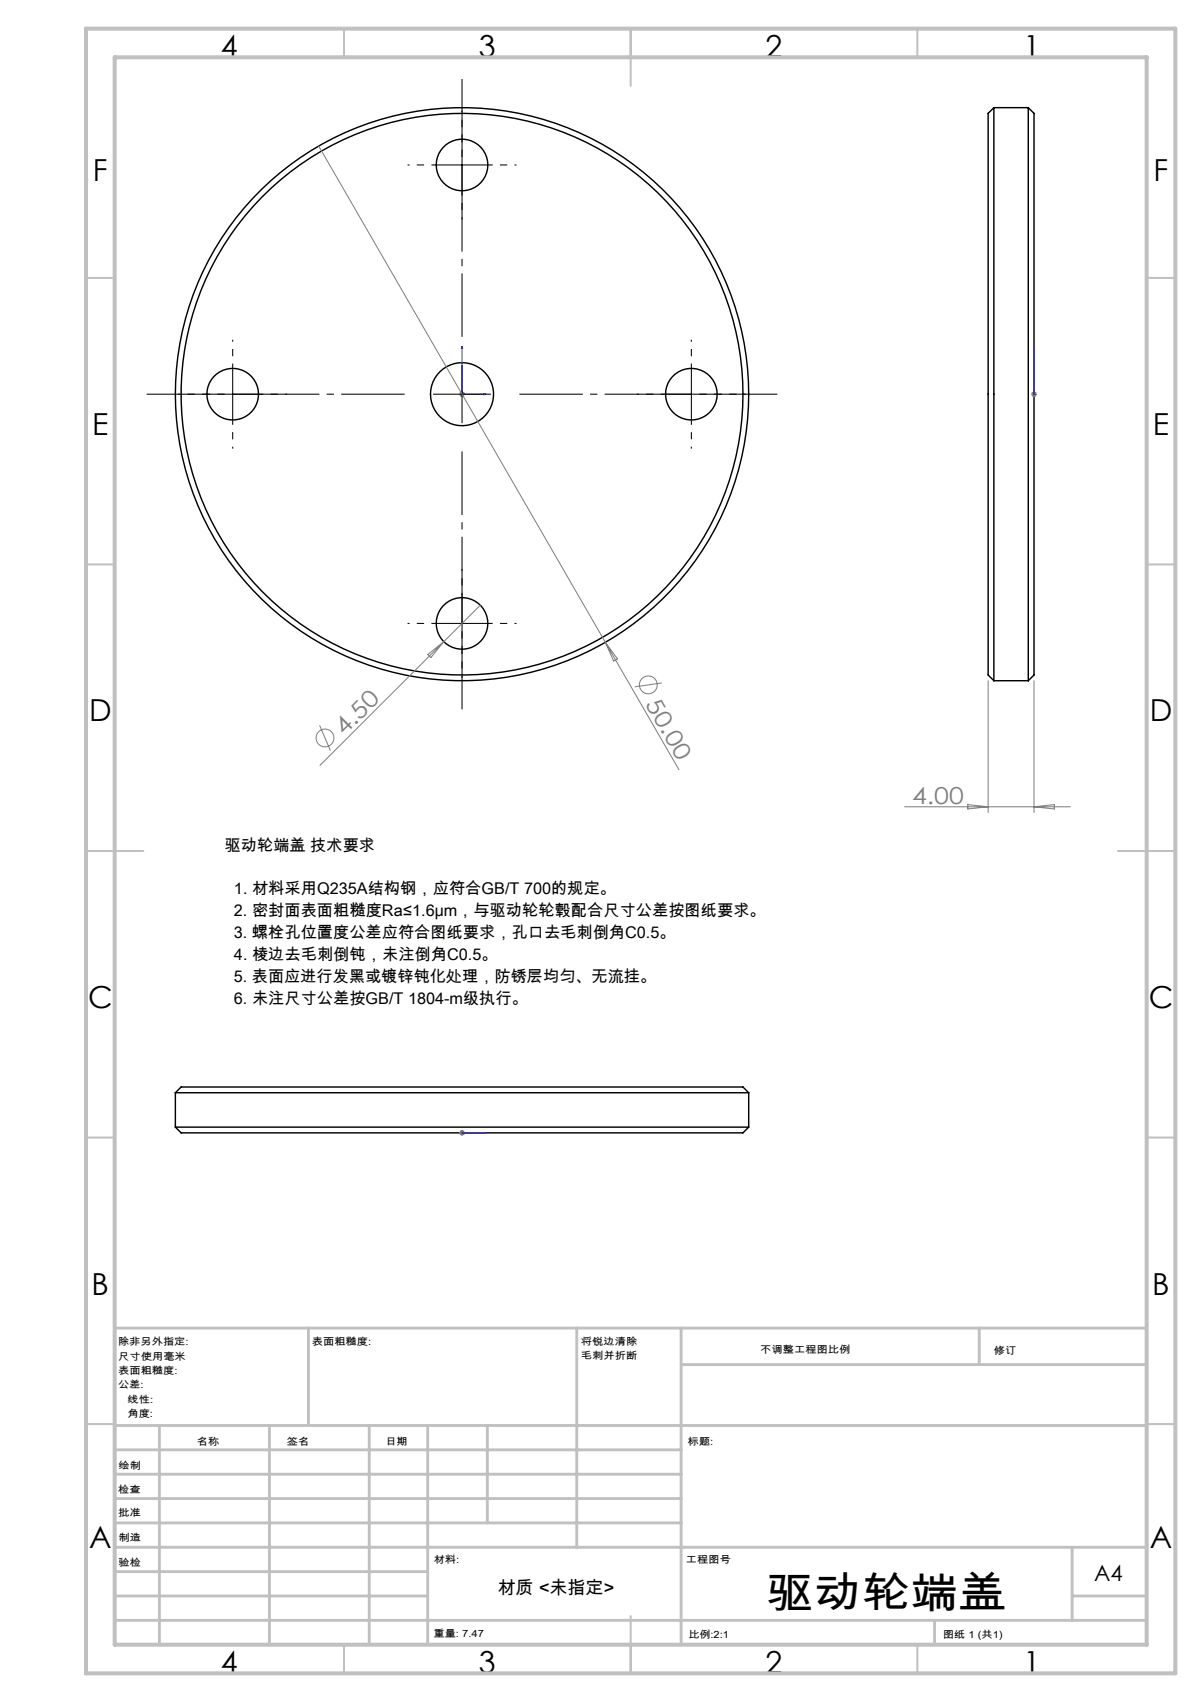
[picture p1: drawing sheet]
<svg xmlns="http://www.w3.org/2000/svg" width="210mm" height="297mm" viewBox="0 0 210 297" stroke-linecap="round" stroke-linejoin="round" font-family="sans-serif">
<g fill="none" stroke="#000" stroke-width=".25">
<path d="M173.4 18.8v100M173.4 18.8l-1 1v98l1 1M173.4 18.8h6M179.4 18.8v100M179.4 18.8l1 1v98l-1 1M173.4 118.8h6M30.6 196.7h100M30.6 196.7l1 1h98l1-1M30.6 190.7h100M30.6 190.7l1-1h98l1 1M30.6 190.7v6M130.6 190.7v6"/>
<circle cx="80.6" cy="28.8" r="4.5"/>
<circle cx="40.6" cy="68.8" r="4.5"/>
<circle cx="80.6" cy="68.8" r="49"/>
<circle cx="80.6" cy="68.8" r="5.5"/>
<circle cx="80.6" cy="68.8" r="50"/>
<circle cx="120.6" cy="68.8" r="4.5"/>
<circle cx="80.6" cy="108.8" r="4.5"/>
</g>
<g fill="none" stroke="#808080" stroke-width=".18">
<path d="M55.6 25.5l50 86.6M80.1 68.8h1M80.2 68.4l.7 .7M80.6 68.3v1M80.9 68.4l-.7 .7M179.9 68.8h1M180 68.4l.7 .7M180.4 68.3v1M180.7 68.4l-.7 .7M74.6 114.2l2.8-2.2-2.2 2.8zM83.8 105.6l-28 28M105.6 112.1l12.8 22.2"/>
<path d="M105.6 112.1l2.1 2.9-.7 .4zM115.4 119.2l-4.7 .7M172.4 118.8v23M180.4 118.8v23M55.7 126.6l1.9 4.4M157.8 140.8h28.9M168.8 140.4l3.6 .4-3.6 .4zM180.4 140.8l3.5-.4v.8zM80.1 197.7h1M80.2 197.3l.7 .7M80.6 197.2v1M80.9 197.3l-.7 .7"/>
<circle cx="113.1" cy="119.5" r="1.56"/>
<circle cx="56.7" cy="128.8" r="1.56"/>
</g>
<g fill="none" stroke="#00f" stroke-width=".18">
<path d="M80.6 60.4l.1 .4h-.2zM80.6 67.9v.3h-.1zM80.6 60.4v8.4h4.2M80.8 68.7l.2 .1h-.2zM84.4 68.7l.4 .1-.4 .1zM180.4 68.7v.1zM180.4 67.9v.3zM180.4 68.7v.2zM180.4 60.4v.4zM180.4 68.8h.1M180.4 60.4v8.4M80.5 197.7h.2z"/>
<path d="M80.5 197.7h.1zM80.6 197.7h.1M80.6 197.7h4.2M80.8 197.7h.2zM84.4 197.7h.4z"/>
</g>
<path d="M80.6 58.8v-45M70.6 68.8h-45M80.6 78.8v45M90.6 68.8h45" fill="none" stroke="#000" stroke-width=".18" stroke-dasharray="15.2 1.3 1.3 1.3" stroke-dashoffset="4.2" stroke-linecap="butt"/>
<g fill="none" stroke="#000" stroke-width=".18" stroke-dasharray="15.2 1.3 1.3 1.3" stroke-dashoffset="14.9" stroke-linecap="butt">
<path d="M75.6 28.8h-4.5M80.6 23.8v-4.5M80.6 33.8v4.5M85.6 28.8h4.5M35.6 68.8h-4.5M40.6 63.8v-4.5M40.6 73.8v4.5M45.6 68.8h4.5M115.6 68.8h-4.5M120.6 63.8v-4.5M120.6 73.8v4.5M125.6 68.8h4.5"/>
<path d="M75.6 108.8h-4.5M80.6 103.8v-4.5M80.6 113.8v4.5M85.6 108.8h4.5"/>
</g>
<g fill="none" stroke="#c0c0c0" stroke-width=".35">
<path d="M60 5v5M110 5v10M160 5v5M15 48.5h5M200 48.5h5M15 98.5h5M200 98.5h5M15 148.5h10M195 148.5h10M15 198.5h5M200 198.5h5M15 248.5h5"/>
<path d="M200 248.5h5M60 287v5M110 282v10M160 287v5"/>
</g>
<g fill="none" stroke="#c0c0c0" stroke-width=".5">
<path d="M53.8 231.8v17M100.6 231.8v38.2M118.8 231.8v55.2M118.8 238.1h81.2M170.8 231.8v6.3M200 231.8h-180v55.2M20 248.8h180M20 257.3h98.8M20 253h98.8M27.8 248.8v38.2M47 248.8v38.2M64.4 248.8v38.2"/>
<path d="M74.6 248.8v38.2M85 248.8v17M20 265.8h98.8M20 261.5h98.8M20 278.5h54.6M20 274.3h54.6M20 270h180M187 278.5h13M187 270v12.8M20 282.8h180M163 282.8v4.2"/>
</g>
<path d="M15 5h190v287h-190zM20 10h180v277h-180z" fill="none" stroke="#c0c0c0" stroke-width=".7"/>
<path d="M75.6 28.8h10M80.6 23.8v10M35.6 68.8h10M40.6 63.8v10M75.6 68.8h10M80.6 63.8v10M115.6 68.8h10M120.6 63.8v10M75.6 108.8h10M80.6 103.8v10" fill="none" stroke="#000" stroke-width=".18"/>
<g fill="#00f">
<path d="M84.4 68.7l.4 .1-.4 .1zM80.6 60.4l.1 .4h-.2z"/>
<path d="M180.4 68.7v.1zM180.4 67.9v.3z"/>
<path d="M80.8 68.7l.2 .1h-.2zM80.6 67.9v.3h-.1zM84.4 197.7h.4zM80.5 197.7h.2zM80.8 197.7h.2zM80.5 197.7h.1zM180.4 68.7v.2zM180.4 60.4v.4z"/>
</g>
<text font-size="7.4" x="133.7" y="280.5">驱动轮端盖</text>
<g font-size="5.3">
<text x="38.5" y="9.9">4</text>
<text x="83.5" y="9.9">3</text>
<text x="133.5" y="9.9">2</text>
<text x="178.5" y="9.9">1</text>
<text x="16.2" y="31.6">F</text>
<text x="201.2" y="31.6">F</text>
<text x="16.1" y="75.9">E</text>
<text x="201.1" y="75.9">E</text>
<text x="15.5" y="125.9">D</text>
<text x="200.5" y="125.9">D</text>
<text x="15.4" y="175.9">C</text>
<text x="200.4" y="175.9">C</text>
<text x="16" y="225.9">B</text>
<text x="201" y="225.9">B</text>
<text x="15.5" y="270.1">A</text>
<text x="200.5" y="270.1">A</text>
<text x="38.5" y="291.9">4</text>
<text x="83.5" y="291.9">3</text>
<text x="133.5" y="291.9">2</text>
<text x="178.5" y="291.9">1</text>
</g>
<g font-size="4.1" fill="#808080">
<text x="112.5" y="122.8" transform="rotate(60 112.5 122.8)">50.00</text>
<text x="60" y="128.5" transform="rotate(-45 60 128.5)">4.50</text>
<text x="159.1" y="140.2">4.00</text>
</g>
<text font-size="3.9" x="190.9" y="275.8">A4</text>
<text font-size="3.2" x="86.8" y="278.1">材质 &lt;未指定&gt;</text>
<g font-size="2.8">
<text x="39.2" y="148.4">驱动轮端盖 技术要求</text>
<text x="40.8" y="159.9">2. 密封面表面粗糙度Ra≤1.6μm，与驱动轮轮毂配合尺寸公差按图纸要求。</text>
<text x="40.8" y="156.1">1. 材料采用Q235A结构钢，应符合GB/T 700的规定。</text>
<text x="40.8" y="163.7">3. 螺栓孔位置度公差应符合图纸要求，孔口去毛刺倒角C0.5。</text>
<text x="40.8" y="167.6">4. 棱边去毛刺倒钝，未注倒角C0.5。</text>
<text x="40.8" y="171.4">5. 表面应进行发黑或镀锌钝化处理，防锈层均匀、无流挂。</text>
<text x="40.8" y="175.2">6. 未注尺寸公差按GB/T 1804-m级执行。</text>
</g>
<g font-size="1.7">
<text x="20.6" y="234.8">除非另外指定:</text>
<text x="20.6" y="237.3">尺寸使用毫米</text>
<text x="20.6" y="239.8">表面粗糙度:</text>
<text x="54.4" y="234.8">表面粗糙度:</text>
<text x="101.3" y="234.7">将锐边清除</text>
<text x="101.3" y="237.2">毛刺并折断</text>
<text x="132.6" y="236.2">不调整工程图比例</text>
<text x="173.3" y="236.4">修订</text>
<text x="20.6" y="242.3">公差:</text>
<text x="22.2" y="244.8">线性:</text>
<text x="22.2" y="247.3">角度:</text>
<text x="20.7" y="256.3">绘制</text>
<text x="34.3" y="252.2">名称</text>
<text x="50" y="252.1">签名</text>
<text x="67.2" y="252.1">日期</text>
<text x="120" y="252.1">标题:</text>
<text x="20.6" y="260.5">检查</text>
<text x="20.6" y="264.5">批准</text>
<text x="20.7" y="269">制造</text>
<text x="20.7" y="273.3">验检</text>
<text x="75.6" y="272.7">材料:</text>
<text x="119.6" y="272.7">工程图号</text>
<text x="75.6" y="285.7">重量: 7.47</text>
<text x="120.1" y="285.8">比例:2:1</text>
<text x="164.5" y="285.8">图纸 1 (共1)</text>
</g>
</svg>
